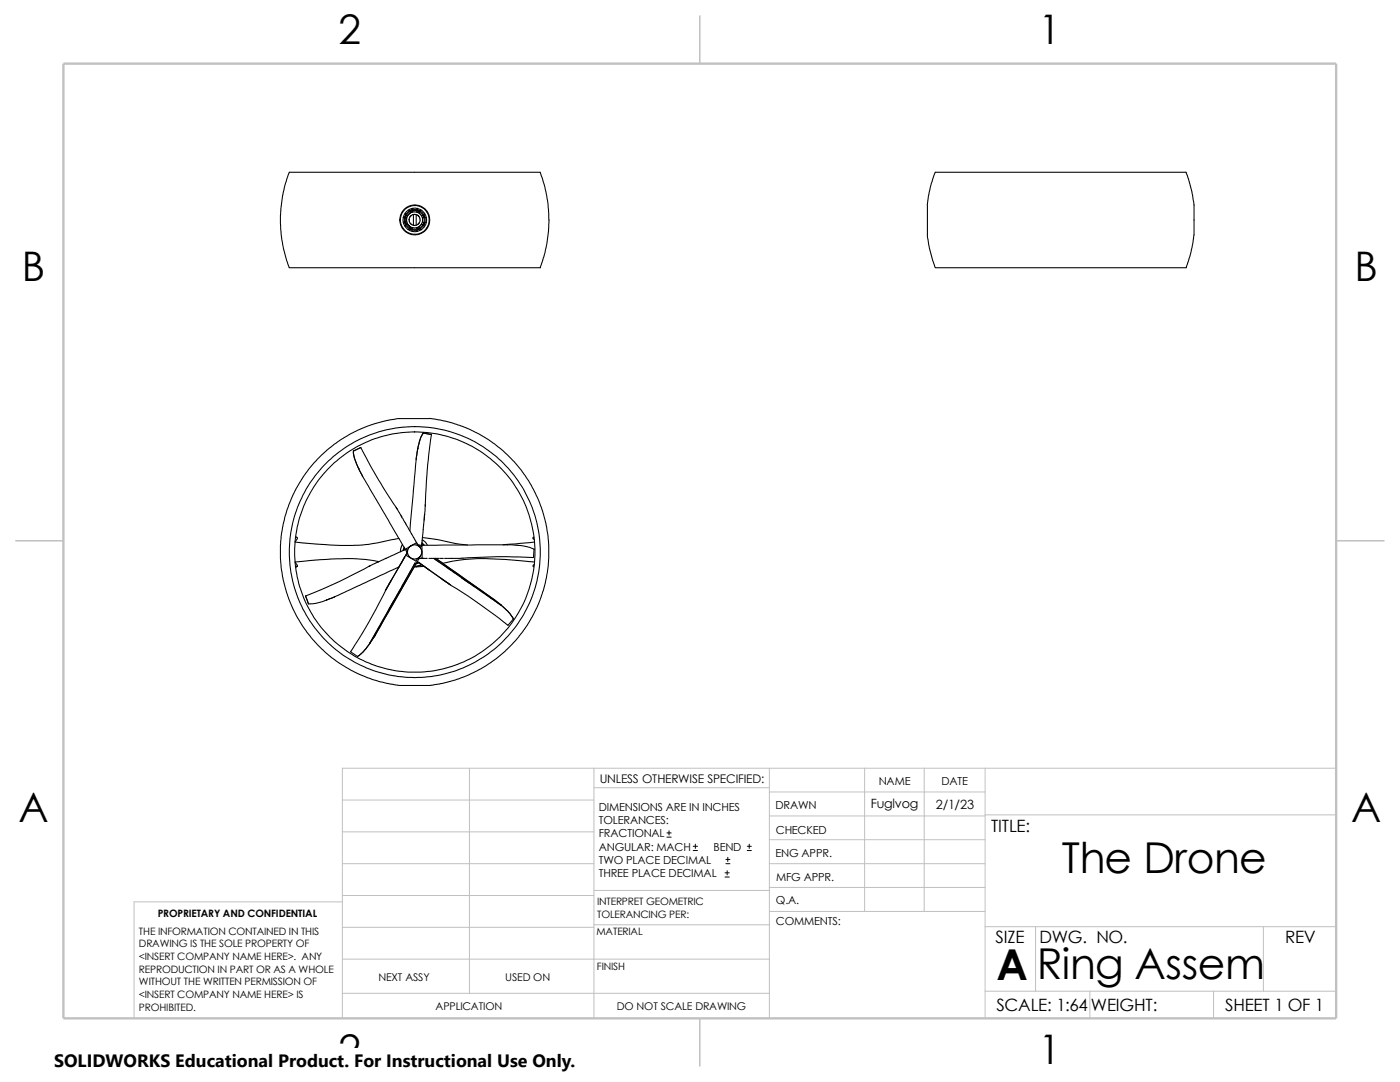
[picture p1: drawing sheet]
<svg xmlns="http://www.w3.org/2000/svg" width="279mm" height="216mm" viewBox="0 0 279 216" stroke-linecap="round" stroke-linejoin="round" font-family="sans-serif">
<g fill="none" stroke="#c0c0c0" stroke-width=".2">
<path d="M68.3 159.6h50.2M93.7 153.3v44.9M118.5 157.2h35M118.5 153.3v49.9M153.5 158h43.1M153.5 153.3v49.9M172.6 153.3v28.6M184.4 153.3v28.6M196.6 153.3v49.9M266.7 153.3h-198.4v49.9M68.3 180h-41.5v23.2M68.3 166h50.2"/>
<path d="M68.3 172.3h50.2M68.3 178.7h50.2M118.5 177.7h35.1M153.5 162.8h43.1M153.5 167.6h43.1M153.5 172.3h43.1M153.5 177.1h43.1M196.6 162.6h70.1M68.3 198.2h85.2M68.3 191.4h85.2M68.3 185h50.2M118.5 184.5h35.1"/>
<path d="M153.6 181.9h43M196.6 184.9h70.1M196.6 197.8h70.1M206.7 184.9v12.9M217.5 197.8v5.4M242.2 197.8v5.4M252.1 184.9v12.9"/>
</g>
<path d="M139.7 3.2v9.5M3.1 107.9h9.6M266.7 107.9h9.5M139.7 203.2v9.5" fill="none" stroke="#c0c0c0" stroke-width=".21"/>
<path d="M12.7 12.7h254v190.5h-254z" fill="none" stroke="#c0c0c0" stroke-width=".47"/>
<g fill="none" stroke="#000" stroke-width=".21">
<path d="M107.8 34.4l.1 .1a26.2 26.2 0 0 1-.2 18.9h-50M107.8 34.4h-49.9a2.27 2.27 0 0 0-.7 1.5 26.7 26.7 0 0 0 .5 17.5M236.7 34.4l1.2 3.9 .4 2.6v6l-.2 1.1a21.1 21.1 0 0 1-1.5 5.4h-50M236.7 34.4h-49.9a2.27 2.27 0 0 0-.7 1.5l-.7 2.5-.4 2.5M80.3 42.3h.1M80.3 45.5h.1M80.5 44.3l.3 .1M80.8 43.3l-.3 .1M80.8 44.4h.1M80.8 44.4l.1 .4M80.9 42.5l.1 .3M80.9 43.1h.1z"/>
<path d="M80.9 44.6h.1M80.9 44.8l.3 .5 .5 .4M80.9 43.3l.3 .2M80.9 44.8h.1M81 44.9l-.1 .3M81.1 43.9l.2-.8 .4-.5 1.1-.4 .6 .2 .6 .5 .4 1-.3 .8-.4 .5-1 .3-.6-.1-.7-.5-.2-.7v-.3M81.2 44.2l-.3 .2M81.2 42.9l.2 .1M81.4 44.7l-.3 .1M81.5 41.9l.2 .2M81.6 43.9l.1-.6 .4-.3 .7-.2 .5 .1 .4 .3 .2 .7-.2 .5-.3 .4-.7 .2-.5-.1-.4-.4-.1-.6M81.7 45.7l-.3 .1"/>
<path d="M81.7 45.7l1 .3 .7-.1M81.8 42l-.6 .5-.3 .6-.2 .7 .1 .7M81.8 42h.1M81.8 45.5h.5M81.9 45.6l.3 .1M81.9 42.2v.3M81.9 45.6h.1M81.9 45.3l-.1 .2M81.9 42.3h.4M82 45.7h.1M82 42l.1 .1zM82.2 41.9l-.4 .1"/>
<path d="M82.2 45.7h.1M82.2 45.9l.1 .3M82.3 42.1l.8-.1 .6 .2M82.3 42.1l-.9 .4-.5 1.1 .1 1.1 .4 .6 .5 .3M82.3 42l.1 .3M82.4 41.6l-.1 .3M82.4 45.5l-.1 .2M82.5 42.8v2.2M83.1 42.8v2.2M83.1 45.5l.2 .2M83.2 42.3h.5M83.2 45.5h.5"/>
<path d="M83.2 41.6l.2 .3M83.3 45.9l-.1 .3M83.3 42l-.2 .3M83.4 45.9h.1M83.4 41.9h.1M83.4 41.9h-1.2M83.4 41.9l.4 .2M83.5 45.7l.1 .1zM83.6 42h.1M83.7 45.3v.3M83.7 42.2h.1M83.7 42.2l.8 .8 .2 .5-.1 1"/>
<path d="M83.7 45.7h.1M83.7 42.2v.3M83.7 45.7l-.4 .1M83.8 45.7l.3 .1M83.8 42.1l.5 .4 .3 .4M84.1 42l-.3 .1M84.2 44.8h.2M84.4 44.3l.2 .1M84.5 44.8l-.3 .4-.6 .4-.5 .2-.9-.1M84.5 43h-.3M84.5 44.8h.1M84.5 45l.2 .3"/>
<path d="M84.5 44.7h.2zM84.6 44.5h.1M84.6 44.5l-.1 .3M84.6 43.4l-.2 .2M84.6 42.9h.1M84.6 43.1h.1M84.6 42.9l.2 .4M84.7 42.6l-.1 .3M84.8 43.3v1.1l-.3 .7-.8 .6M84.8 43.4l.3 .1M85.1 44.4h-.3M85.2 42.3h.1"/>
<path d="M85.2 45.5h.1M185.1 40.9v6.6l.4 1.9 1.1 4M70.5 90l.2 1.4 .9 2.1M70.5 90h.1M71.6 93.5l.7 1.5 8.9 15.2M71.6 93.5h.1M72 89.3l-1.5 .7M72 89.3h.1M72 89.3a153.9 153.9 0 0 0 7.7 13l.5 .9M83.4 89.5l-.5 3.4-1.1 13M84.5 86.4l1.6 .3M84.5 86.4l1.6 .3a156.1 156.1 0 0 0-1.4 16.2"/>
<path d="M84.5 86.4l-.8 1.6-.3 1.5M84.5 86.4h.1M85.8 83.5l.5 .1a26.8 26.8 0 0 1 23.2 27.3 26.8 26.8 0 0 1-24.8 25.9h-4.9l-1.6-.3a26.7 26.7 0 0 1-22.2-27.4 26.7 26.7 0 0 1 24.4-25.6h5.4M59 107.2h.3l.1 .3-.5 .6M59.3 112.8v.3h-.3M61 118.9l.6 1.6M61 118.9v.1M65.2 119.8l-2.2 .6-1.4 .1M65.2 119.8h.1M73.6 113l-5.9 3-6.7 2.9M73.8 112.9l-.2 .1M75.6 112.1l-2 .9"/>
<path d="M75.6 112.1l-.3 .1M75.6 112.1a41.5 41.5 0 0 0-12.7-.3l-4 .3 .5 .7M77 117.6a110.4 110.4 0 0 1-7 12.4l1.3 1M77 117.6h.1M78.6 119.9l-.9 1.6M79.6 107.4a44.2 44.2 0 0 1-11.6 1.4l-9.1-.6M79.6 113.1l-14.4 6.7M80 102.9l.2 .3M80.2 103.2l3.3 5.7M80.3 108.6l-.3 .7-.1 .8M80.6 109.2l-.1 .7M80.8 109.6l-.3 .1"/>
<path d="M80.8 111.1l-3.8 6.5M80.8 111.1l-1.4 2.3M80.8 109.5v.2M80.8 109.5h.1M80.9 109.6l-5.3 2.5M81.1 110l.1 .3M81.2 110.2h.1M81.3 110.2l-.3 .6 2 1.2 .3-.5M81.3 110.2h-.1M81.3 110.2l-.5 .9M82 108.9l.5-.2 .7 .1 .8 .6 .2 .5-.1 .7-.6 .8-.5 .1h-.7l-.8-.6-.2-.5 .1-.7 .2-.5 .4-.3M82 108.9l-.9 .6 .3 .4"/>
<path d="M82 108.9l1.1-.6 .4 .6M82.6 113.1h.5M82.8 112.3l-4.2 7.6M82.9 112.3l-9 16M83.1 113v.1M83.1 112.4l-8.3 14.5M83.3 112.2l-.1 .3M83.3 112.1l.3 .1M83.4 112.1l-.2 .1M83.4 112.1h.1M83.4 108.8h.4M83.5 108.9v-.1l18.7-.1 2.7 .3 1.7 .6"/>
<path d="M83.5 111.4l-.4 1M83.5 111.4h1M83.6 112.2l6.1 4.4M83.6 112.2l2.1 1.6M83.7 109l.5 .1v2.3h-.7M83.7 111.4l-.2 .3M83.7 112.3l-.7 .2M84.1 112.6l-.7 .3-.7 .1M84.2 108.6l.1 .2M84.2 112.7l-.7 .2-.8 .1M84.2 108.3l.5 .5M84.2 108.5v.3z"/>
<path d="M84.3 107.7l.5 .4 .5 .7M84.3 107.3l9 1.5M84.5 111.4h-1M84.5 111.4h.8M84.6 113l-1.5 .1M84.7 102.9l-.5 5.6M84.7 102.9v.8M84.7 102.9h.1M84.8 102.6l-.1 .3M85.6 111.4h1.3M86.5 111.4l13.5 9.4M86.6 111.4l13.4 9.3-1.3-1"/>
<path d="M86.9 111.4l11.8 8.3M87 111.4h.6M87.8 111.4h.7M88.7 111.4h.6M89.4 111.4h.8M89.7 116.6a119 119 0 0 1 11.7 8.2l1-1.3-.7-1.1-1.7-1.6M89.7 116.6h.1M106.5 107.5l.1 .2M106.6 109.6h.1M106.6 107.2h-.2v.3M106.6 109.6l-.2 1.7a154.1 154.1 0 0 0-16.2 .1M106.6 112.6l-.2 .2 .1 .3"/>
<path d="M106.7 108.2l-6.3 .5M106.7 112.1l-4.3-.3a39 39 0 0 0-14.1 .6M61.6 120.5h.1M71.3 131h.1M73.8 128.3l-1.4 1.9-1 .8M74.8 126.9l-1 1.4M77.7 121.5l-3.9 6.8"/>
<circle cx="82.8" cy="43.9" r="2.97"/>
<circle cx="82.8" cy="43.9" r="2.87"/>
<circle cx="82.8" cy="43.9" r="2.33"/>
<circle cx="82.8" cy="110.2" r="24"/>
<circle cx="82.8" cy="110.2" r="25"/>
</g>
<g fill="none" stroke="#000" stroke-width=".2">
<path d="M133.1 167h.8M133.1 166.2h.8M133.5 165.8v.8M138.3 169.7h.9M138.3 168.9h.9M138.8 168.4v.9M144.7 175h.8M144.7 174.2h.8M144.9 172.3h.8M144.9 171.5h.8M145.1 173.7v.9M145.2 171.1v.8"/>
<path d="M149.1 169.7h.8M149.1 168.9h.8M149.5 168.4v.9"/>
</g>
<path d="M10.8 209.2h104.1v6.7h-104.1z" fill="#fff"/>
<g font-size="8.5">
<text x="211.9" y="174.1">The Drone</text>
<text x="198.8" y="195.5">A</text>
<text x="206.9" y="195.3">Ring Assem</text>
</g>
<g font-size="8.1">
<text x="67.6" y="8.8">2</text>
<text x="207.3" y="8.8">1</text>
<text x="4.4" y="56.1">B</text>
<text x="270.3" y="56.1">B</text>
<text x="3.7" y="164.1">A</text>
<text x="269.6" y="164.1">A</text>
<text x="67.6" y="212.3">2</text>
<text x="207.3" y="212.3">1</text>
</g>
<text font-size="3.6" x="10.8" y="213">SOLIDWORKS Educational Product. For Instructional Use Only.</text>
<g font-size="3.4">
<text x="197.8" y="166">TITLE:</text>
<text x="198.7" y="188.1">SIZE</text>
<text x="207.5" y="188.1">DWG. NO.</text>
<text x="256.5" y="188.2">REV</text>
<text x="198.8" y="201.7">SCALE: 1:64</text>
<text x="217.7" y="201.8">WEIGHT:</text>
<text x="244.5" y="201.7">SHEET 1 OF 1</text>
</g>
<g font-size="2.5">
<text x="173.8" y="161.3">Fuglvog</text>
<text x="186.7" y="161.4">2/1/23</text>
</g>
<text font-size="2.4" x="119.7" y="156.2">UNLESS OTHERWISE SPECIFIED:</text>
<g font-size="2.2">
<text x="119.5" y="161.8">DIMENSIONS ARE IN INCHES</text>
<text x="154.8" y="161.5">DRAWN</text>
<text x="175.4" y="156.7">NAME</text>
<text x="187.9" y="156.7">DATE</text>
<text x="119.5" y="164.4">TOLERANCES:</text>
<text x="119.5" y="167.1">FRACTIONAL</text>
<text x="154.8" y="166.3">CHECKED</text>
<text x="119.5" y="172.4">TWO PLACE DECIMAL</text>
<text x="119.5" y="169.8">ANGULAR: MACH</text>
<text x="142.4" y="169.8">BEND</text>
<text x="154.8" y="171">ENG APPR.</text>
<text x="119.5" y="175">THREE PLACE DECIMAL</text>
<text x="154.9" y="175.7">MFG APPR.</text>
<text x="154.9" y="184.7">COMMENTS:</text>
<text x="154.9" y="180.5">Q.A.</text>
</g>
<g font-size="2.1">
<text x="75.5" y="195.7">NEXT ASSY</text>
<text x="100.8" y="195.7">USED ON</text>
<text x="86.9" y="201.5">APPLICATION</text>
<text x="123.1" y="201.6">DO NOT SCALE DRAWING</text>
</g>
<g font-size="2">
<text x="31.5" y="183">PROPRIETARY AND CONFIDENTIAL</text>
<text x="119.2" y="183.1">TOLERANCING PER:</text>
<text x="119.2" y="180.6">INTERPRET GEOMETRIC</text>
<text x="27.7" y="186.5">THE INFORMATION CONTAINED IN THIS</text>
<text x="27.7" y="189.1">DRAWING IS THE SOLE PROPERTY OF</text>
<text x="27.7" y="191.6">&lt;INSERT COMPANY NAME HERE&gt;. ANY</text>
<text x="119" y="186.6">MATERIAL</text>
<text x="27.7" y="194.1">REPRODUCTION IN PART OR AS A WHOLE</text>
<text x="27.7" y="196.6">WITHOUT THE WRITTEN PERMISSION OF</text>
<text x="119.1" y="193.5">FINISH</text>
<text x="27.7" y="199.1">&lt;INSERT COMPANY NAME HERE&gt; IS</text>
<text x="27.7" y="201.7">PROHIBITED.</text>
</g>
</svg>
